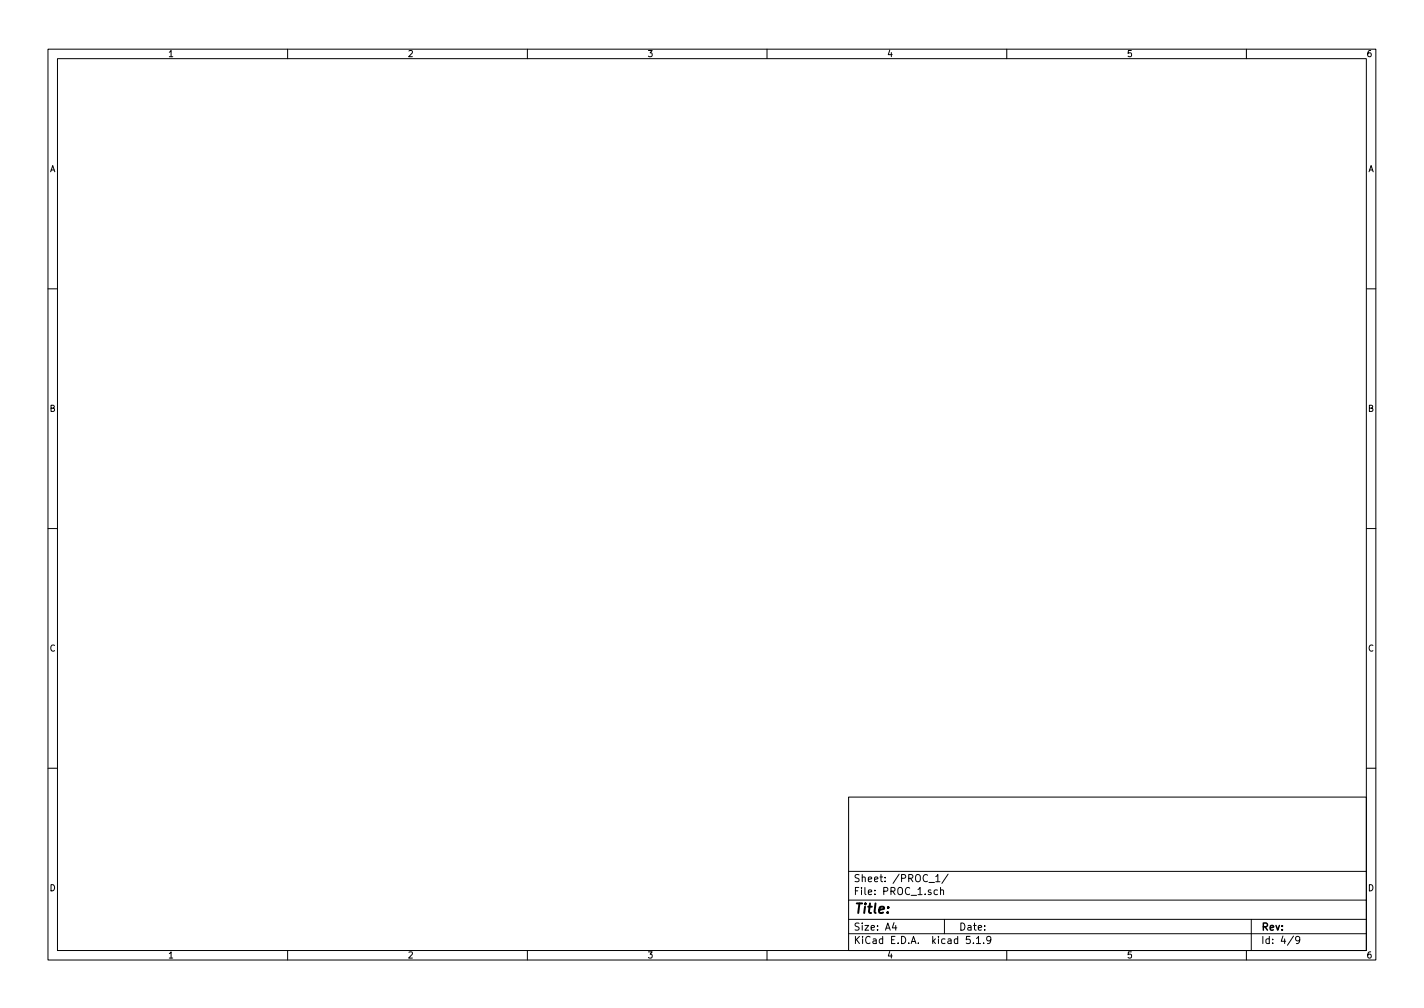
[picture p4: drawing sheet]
<svg xmlns="http://www.w3.org/2000/svg" width="297mm" height="210mm" viewBox="0 0 297 210" stroke-linecap="round" stroke-linejoin="round" font-family="sans-serif">
<g fill="none" stroke="#000" stroke-width=".21">
<path d="M10 10.3h277v189.9h-277zM12 12.2h273v186.1h-273zM60 10.3v1.9M110 10.3v1.9M160 10.3v1.9M210 10.3v1.9M260 10.3v1.9M10 60.2h2M285 60.2h2M10 110.3h2M285 110.3h2M10 160.2h2"/>
<path d="M177 166.3h108v32h-108zM285 160.2h2M60 198.3v1.9M110 198.3v1.9M160 198.3v1.9M177 194.8h108M177 191.8h108M177 187.8h108M177 181.8h108M186.5 192.5l-.4 1h1M186.8 193v1M193.8 184.1h1.1"/>
<path d="M195.2 182.8l.4-.4v1.5M195.2 183.9h.9M195.6 185.7l-.5-.1-.3 .3 .2 .6h.6M196.2 185.7l.2-.1 .4 .1v.9M196.2 185.1v1.5M197 191.8v3M197.8 182.3l-1.3 2M202.3 195.3h-.7l-.1 .7 .3-.1 .5 .1 .1 .2-.1 .5-.2 .1-.6-.1M203 196.7v.1M203.7 195.8l.4-.5v1.5M203.7 196.8h.8M205.2 196.7v.1"/>
<path d="M206.7 196l-.3 .3-.4-.1-.2-.2v-.4l.3-.3h.3l.3 .3a1.01 1.01 0 0 1-.5 1.2h-.2M210 198.3v1.9M260 198.3v1.9M261 191.8v6.5M269.8 195.2l-1.2 2M271.1 196l-.3 .3-.4-.1-.1-.2v-.4l.3-.3h.2l.3 .3a1.01 1.01 0 0 1-.4 1.2h-.3"/>
</g>
<text font-size="2.8" x="178" y="190.5">Title:</text>
<g font-size="2.1">
<text x="178" y="184">Sheet: /PROC_1/</text>
<text x="178" y="186.7">File: PROC_1.sch</text>
<text x="178" y="196.9">KiCad E.D.A. kicad 5.1.9</text>
<text x="178" y="194.1">Size: A4</text>
<text x="200" y="194.1">Date:</text>
<text x="263" y="194.1">Rev:</text>
<text x="263" y="196.9">Id: 4/9</text>
</g>
<g font-size="1.8">
<text x="35" y="11.9">1</text>
<text x="85" y="11.9">2</text>
<text x="135" y="11.9">3</text>
<text x="185" y="11.9">4</text>
<text x="235" y="11.9">5</text>
<text x="285" y="11.9">6</text>
<text x="10.4" y="35.9">A</text>
<text x="285.4" y="35.9">A</text>
<text x="10.4" y="85.9">B</text>
<text x="285.4" y="85.9">B</text>
<text x="10.4" y="135.9">C</text>
<text x="285.4" y="135.9">C</text>
<text x="10.4" y="185.9">D</text>
<text x="285.4" y="185.9">D</text>
<text x="35" y="199.9">1</text>
<text x="85" y="199.9">2</text>
<text x="135" y="199.9">3</text>
<text x="185" y="199.9">4</text>
<text x="235" y="199.9">5</text>
<text x="285" y="199.9">6</text>
</g>
</svg>
